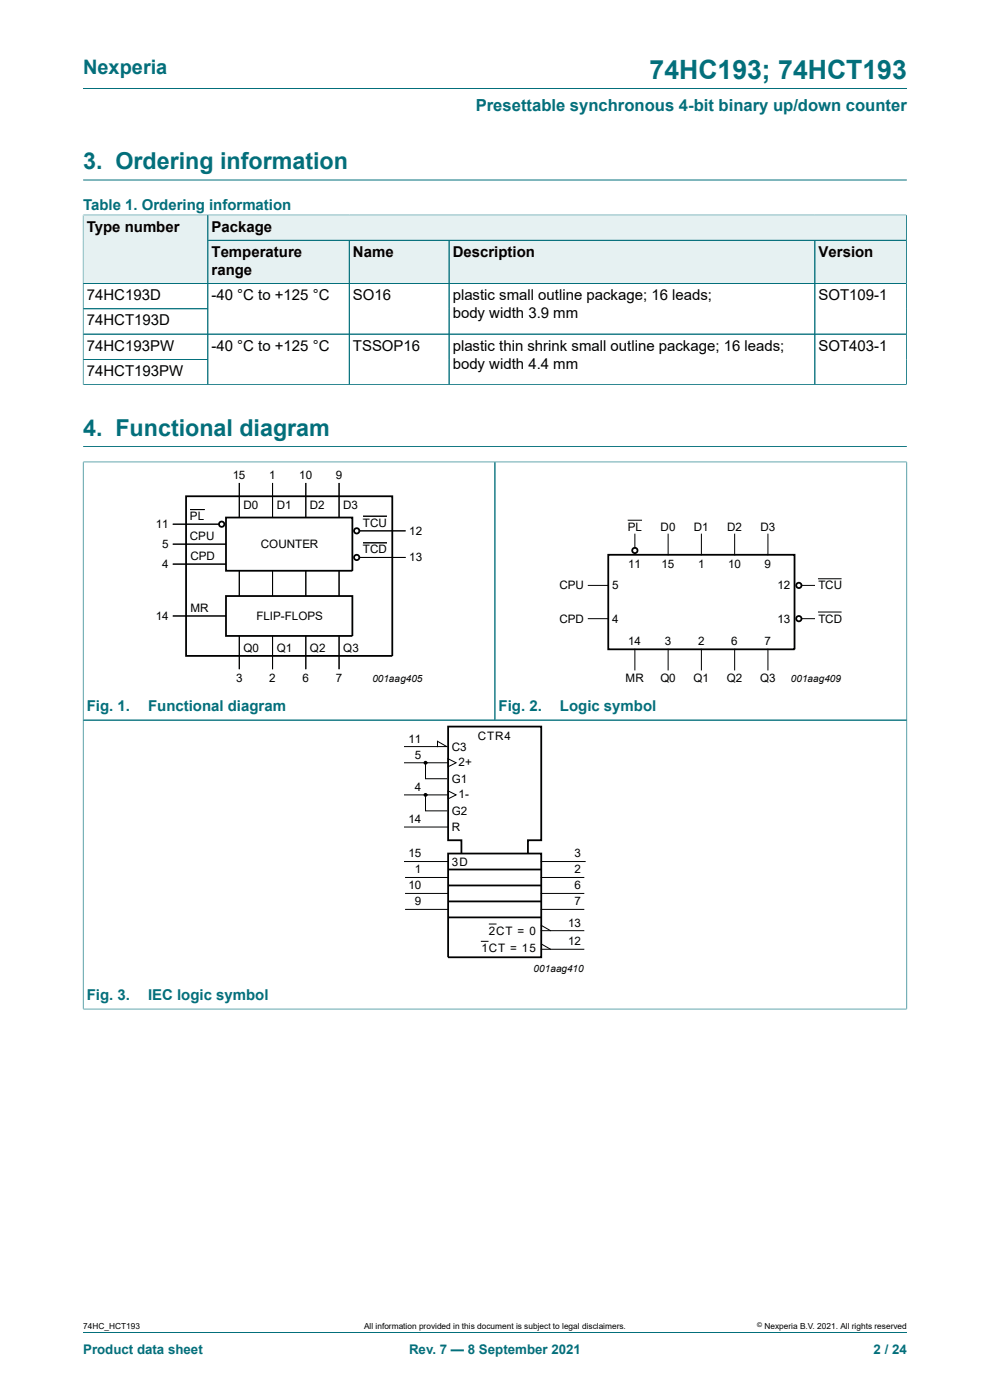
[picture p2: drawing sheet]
<svg xmlns="http://www.w3.org/2000/svg" width="210mm" height="297mm" viewBox="0 0 210 297" stroke-linecap="round" stroke-linejoin="round" font-family="sans-serif">
<path d="M17.6 18.8h174.8M17.6 38.2h174.8M192.3 45.5v5.5h-148.2v-5.4h148.2" fill="none" stroke="#036f7b" stroke-width=".21"/>
<path d="M44.2 45.7h148v5.2h-148z" fill="#e6f1f2"/>
<path d="M17.6 45.5v14.6h26.5v-14.5h-26.5" fill="none" stroke="#036f7b" stroke-width=".21"/>
<g fill="#e6f1f2">
<path d="M17.7 45.7h26.3v14.4h-26.3z"/>
<path d="M44.2 51h29.8v9.1h-29.8z"/>
</g>
<path d="M44.1 51h30v9.1h-30z" fill="none" stroke="#036f7b" stroke-width=".21"/>
<path d="M74.2 51h21v9.1h-21z" fill="#e6f1f2"/>
<path d="M74.1 51h21.1v9.1h-21.1z" fill="none" stroke="#036f7b" stroke-width=".21"/>
<path d="M95.3 51h77.5v9.1h-77.5z" fill="#e6f1f2"/>
<path d="M95.2 51h77.7v9.1h-77.7z" fill="none" stroke="#036f7b" stroke-width=".21"/>
<path d="M172.9 51h19.3v9.1h-19.3z" fill="#e6f1f2"/>
<g fill="none" stroke="#036f7b" stroke-width=".21">
<path d="M17.6 45.7v36M17.7 45.6h174.5M44.1 45.7v35.9M44.2 51h148.1M74.1 51v30.6M95.2 51v30.6M172.9 51v30.6M192.3 45.7v36M17.6 60.1h174.7M17.6 65.5h26.5M17.6 70.9h174.7M17.6 76.2h26.5"/>
<path d="M17.6 98h174.8M17.6 81.6h174.7M17.6 97.9v116.2M17.6 94.7h174.8M105 98v54.8M192.4 97.9v116.2M17.6 152.8h174.8M17.6 214.1h174.8M17.6 282.6h174.8"/>
</g>
<g fill="none" stroke="#000" stroke-width=".38">
<path d="M39.5 105.3h43.7v33.8h-43.7zM47.9 109.8h26.8v11.3h-26.8zM129 117.7h39.5v20h-39.5zM47.9 126.4h26.8v8.5h-26.8zM95.1 181.1h19.7v22h-19.7zM95.1 194.6h19.7M95.1 184.5h19.7M95.1 187.8h19.7M95.1 191.2h19.7M112 181v-2.7h2.8v-24.2h-19.7v24.2h2.8v2.8"/>
<circle cx="47" cy="111.2" r=".56"/>
<circle cx="75.7" cy="118.3" r=".56"/>
<circle cx="75.7" cy="112.6" r=".56"/>
<circle cx="134.7" cy="116.8" r=".56"/>
<circle cx="169.5" cy="131.2" r=".56"/>
<circle cx="169.5" cy="124.2" r=".56"/>
</g>
<g fill="none" stroke="#000" stroke-width=".21">
<path d="M36.6 111.2h9.9M36.6 115.4h11.3M36.6 119.7h11.3M40.3 108.1h3.1M50.8 102.5v7.3M57.8 102.5v7.3M64.9 102.5v7.3M71.9 102.5v7.3M76.2 118.3h9.8M76.2 112.6h9.8M77 109.5h5.1M77 115.2h5.1"/>
<path d="M133.3 110.4h2.8M134.7 113.3v2.9M141.7 113.3v4.4M148.8 113.3v4.4M155.8 113.3v4.4M162.9 113.3v4.4M36.6 130.7h11.3M50.8 121.1v5.3M50.8 134.9v7.1M57.8 121.1v5.3M57.8 134.9v7.1M64.9 121.1v5.3"/>
<path d="M64.9 134.9v7.1M71.9 121.1v5.3M71.9 134.9v7.1M124.8 131.2h4.2M124.8 124.2h4.2M134.7 137.7v4.4M141.7 137.7v4.4M148.8 137.7v4.4M155.8 137.7v4.4M162.9 137.7v4.4M170 131.2h2.8M170 124.2h2.8"/>
<path d="M173.6 122.8h4.8M173.6 129.8h4.8M85.7 158.4h9.1l-2-1.1v1.1M85.7 168.6h9.4M85.7 161.8h9.4M85.7 175.4h9.4M90.3 168.6v3.4h4.5M90.3 161.8v3.4h4.5M95.1 161l1.6 .8-1.6 .9zM95.1 167.8l1.6 .8-1.6 .9zM85.7 182.8h9.4M86 189.5h9.1"/>
<path d="M86 186.2h9.1M86 192.9h9.1M102.1 199.7h1.4M103.8 196h1.4M114.8 196.3l2 1.1h7M114.8 189.5h9M114.8 182.8h9.3M114.8 186.2h9M114.8 192.9h9M114.8 197.4h2M114.8 200.3l2 1.1h7M114.8 201.4h2"/>
</g>
<g fill="#000">
<circle cx="90.3" cy="161.8" r=".28"/>
<circle cx="90.3" cy="168.6" r=".28"/>
</g>
<g fill="none" stroke="#000" stroke-width=".25">
<circle cx="90.3" cy="161.8" r=".28"/>
<circle cx="90.3" cy="168.6" r=".28"/>
</g>
<text font-size="5.6" fill="#036f7b" x="137.8" y="16.8">74HC193; 74HCT193</text>
<g font-size="4.9" fill="#036f7b">
<text x="17.6" y="35.9">3. Ordering information</text>
<text x="17.6" y="92.4">4. Functional diagram</text>
</g>
<text font-size="4.2" fill="#036f7b" x="17.6" y="15.6">Nexperia</text>
<text font-size="3.5" fill="#036f7b" x="100.9" y="23.7">Presettable synchronous 4-bit binary up/down counter</text>
<g font-size="3.2" fill="#036f7b">
<text x="17.6" y="44.5">Table 1. Ordering information</text>
<text x="18.4" y="150.9">Fig. 1.</text>
<text x="31.4" y="150.9">Functional diagram</text>
<text x="105.8" y="150.9">Fig. 2.</text>
<text x="118.8" y="150.9">Logic symbol</text>
<text x="18.4" y="212.2">Fig. 3.</text>
<text x="31.4" y="212.2">IEC logic symbol</text>
</g>
<g font-size="3.2">
<text x="18.4" y="49.1">Type number</text>
<text x="44.9" y="49.1">Package</text>
<text x="44.9" y="54.5">Temperature</text>
<text x="44.9" y="58.3">range</text>
<text x="74.9" y="54.5">Name</text>
<text x="96" y="54.5">Description</text>
<text x="173.6" y="54.5">Version</text>
<text x="18.4" y="63.7">74HC193D</text>
<text x="44.9" y="63.7">-40 °C to +125 °C</text>
<text x="74.9" y="63.7">SO16</text>
<text x="96" y="63.7">plastic small outline package; 16 leads;</text>
<text x="173.6" y="63.7">SOT109-1</text>
<text x="18.4" y="69">74HCT193D</text>
<text x="96" y="67.5">body width 3.9 mm</text>
<text x="18.4" y="74.4">74HC193PW</text>
<text x="44.9" y="74.4">-40 °C to +125 °C</text>
<text x="74.9" y="74.4">TSSOP16</text>
<text x="96" y="74.4">plastic thin shrink small outline package; 16 leads;</text>
<text x="173.6" y="74.4">SOT403-1</text>
<text x="18.4" y="79.7">74HCT193PW</text>
<text x="96" y="78.2">body width 4.4 mm</text>
</g>
<g font-size="2.8" fill="#036f7b">
<text x="17.6" y="287.2">Product data sheet</text>
<text x="86.8" y="287.2">Rev. 7 — 8 September 2021</text>
<text x="185.3" y="287.2">2 / 24</text>
</g>
<g font-size="2.5">
<text x="49.4" y="101.6">15</text>
<text x="57.1" y="101.6">1</text>
<text x="63.5" y="101.6">10</text>
<text x="71.2" y="101.6">9</text>
<text x="33" y="112">11</text>
<text x="40.3" y="110.4">PL</text>
<text x="51.6" y="108.1">D0</text>
<text x="58.7" y="108.1">D1</text>
<text x="65.7" y="108.1">D2</text>
<text x="72.8" y="108.1">D3</text>
<text x="77" y="111.7">TCU</text>
<text x="86.8" y="113.4">12</text>
<text x="133.2" y="112.6">PL</text>
<text x="140.1" y="112.6">D0</text>
<text x="147.2" y="112.6">D1</text>
<text x="154.2" y="112.6">D2</text>
<text x="161.3" y="112.6">D3</text>
<text x="34.4" y="116.3">5</text>
<text x="40.3" y="114.5">CPU</text>
<text x="40.4" y="118.8">CPD</text>
<text x="55.3" y="116.3">COUNTER</text>
<text x="77" y="117.4">TCD</text>
<text x="86.8" y="119.1">13</text>
<text x="34.4" y="120.5">4</text>
<text x="118.7" y="125">CPU</text>
<text x="129.9" y="125">5</text>
<text x="133.3" y="120.5">11</text>
<text x="140.3" y="120.5">15</text>
<text x="148.1" y="120.5">1</text>
<text x="154.4" y="120.5">10</text>
<text x="162.2" y="120.5">9</text>
<text x="164.9" y="125">12</text>
<text x="173.6" y="125">TCU</text>
<text x="33" y="131.5">14</text>
<text x="40.4" y="129.8">MR</text>
<text x="54.4" y="131.5">FLIP-FLOPS</text>
<text x="118.7" y="132.1">CPD</text>
<text x="129.9" y="132.1">4</text>
<text x="133.3" y="136.9">14</text>
<text x="141" y="136.9">3</text>
<text x="148.1" y="136.9">2</text>
<text x="155.1" y="136.9">6</text>
<text x="162.2" y="136.9">7</text>
<text x="164.9" y="132.1">13</text>
<text x="173.6" y="132.1">TCD</text>
<text x="51.6" y="138.3">Q0</text>
<text x="58.7" y="138.3">Q1</text>
<text x="65.7" y="138.3">Q2</text>
<text x="72.8" y="138.3">Q3</text>
<text x="50.1" y="144.8">3</text>
<text x="57.1" y="144.8">2</text>
<text x="64.2" y="144.8">6</text>
<text x="71.2" y="144.8">7</text>
<text x="132.7" y="144.8">MR</text>
<text x="140.1" y="144.8">Q0</text>
<text x="147.1" y="144.8">Q1</text>
<text x="154.2" y="144.8">Q2</text>
<text x="161.2" y="144.8">Q3</text>
<text x="86.7" y="157.6">11</text>
<text x="88" y="160.9">5</text>
<text x="95.9" y="159.2">C3</text>
<text x="101.4" y="157.1">CTR4</text>
<text x="88" y="167.7">4</text>
<text x="95.9" y="166">G1</text>
<text x="97.3" y="162.6">2+</text>
<text x="95.9" y="172.8">G2</text>
<text x="97.3" y="169.4">1-</text>
<text x="86.7" y="174.6">14</text>
<text x="95.9" y="176.2">R</text>
<text x="86.7" y="181.9">15</text>
<text x="88" y="185.3">1</text>
<text x="95.9" y="183.6">3D</text>
<text x="121.9" y="181.9">3</text>
<text x="121.9" y="185.3">2</text>
<text x="86.7" y="188.7">10</text>
<text x="121.9" y="188.7">6</text>
<text x="88" y="192.1">9</text>
<text x="120.5" y="196.6">13</text>
<text x="121.9" y="192.1">7</text>
<text x="102.1" y="201.9">1CT = 15</text>
<text x="103.7" y="198.3">2CT = 0</text>
<text x="120.5" y="200.5">12</text>
</g>
<g font-size="2.1">
<text x="79" y="144.8">001aag405</text>
<text x="167.8" y="144.8">001aag409</text>
<text x="113.2" y="206.1">001aag410</text>
</g>
<g font-size="1.8">
<text x="17.6" y="282">74HC_HCT193</text>
<text x="77.2" y="282">All information provided in this document is subject to legal disclaimers.</text>
<text x="162.2" y="282">Nexperia B.V. 2021. All rights reserved</text>
</g>
<text font-size="1.4" x="160.6" y="281.6">©</text>
</svg>
